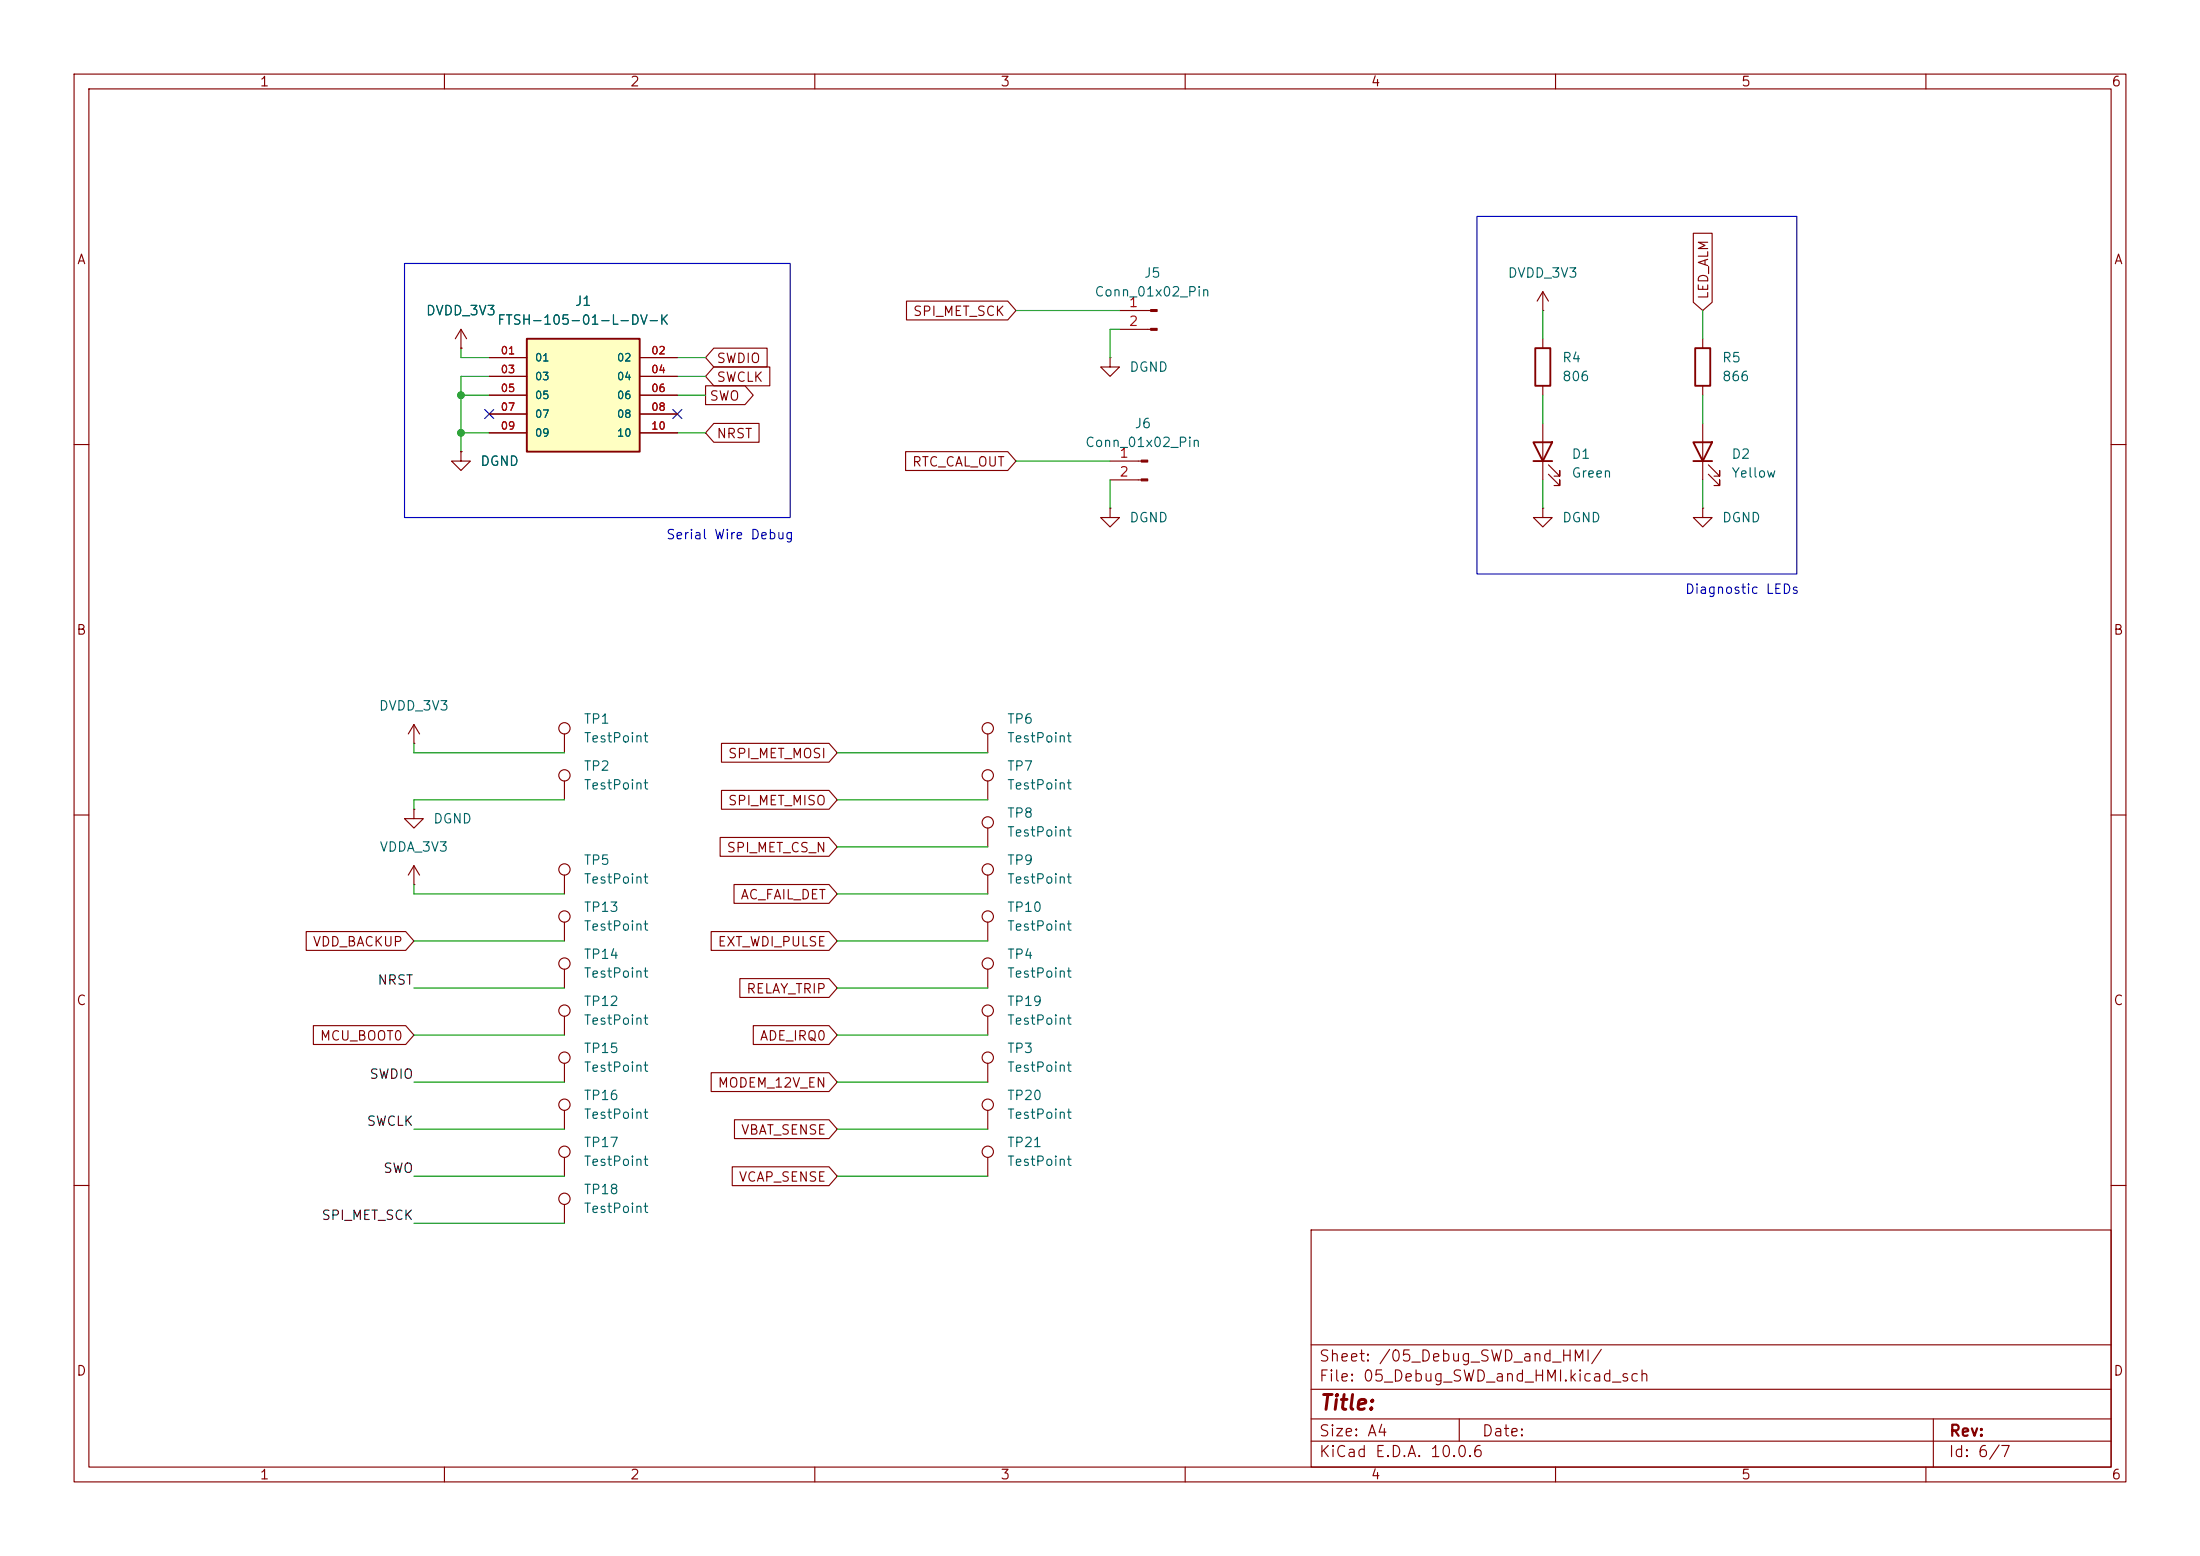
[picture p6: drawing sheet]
<svg xmlns="http://www.w3.org/2000/svg" width="297mm" height="210mm" viewBox="0 0 297 210" stroke-linecap="round" stroke-linejoin="round" font-family="sans-serif">
<g fill="none" stroke="#840000" stroke-width=".15">
<path d="M10 10h277v190h-277zM12 12h273v186h-273zM60 10v2M110 10v2M160 10v2M210 10v2M260 10v2M208.3 39.4v2.5M208.3 39.4l-.8 1.2M208.3 39.4l.7 1.2M151.1 41.9h4.2M151.1 44.5h4.2"/>
<path d="M208.3 41.9h.1M208.3 45.7v1.3M208.3 52.1v1.2M208.3 57.2v7.6M229.9 45.7v1.3M229.9 52.1v1.2M229.9 57.2v7.6M10 60h2M149.9 68.6v1.3h1.2l-1.2 1.2-1.3-1.2h1.3M149.9 68.6h.1M149.9 62.2h4.2M149.9 64.8h4.2"/>
<path d="M208.3 68.6v1.3h1.2l-1.2 1.2-1.3-1.2h1.3M208.3 68.6h.1M209 64l1.6 1.5v-.7v.7h-.8M209 62.7l1.6 1.6v-.8v.8h-.8M229.9 68.6v1.3h1.2l-1.2 1.2-1.3-1.2h1.3M229.9 68.6h.1M230.6 64l1.6 1.5v-.7v.7h-.8M230.6 62.7l1.6 1.6v-.8v.8h-.8M285 60h2M55.9 97.8v2.5M55.9 97.8l-.8 1.3M55.9 97.8l.7 1.3"/>
<path d="M76.2 99.1v2.5M10 110h2M55.9 109.2v1.3h1.2l-1.2 1.3-1.3-1.3h1.3M55.9 109.2h.1M55.9 119.4h.1M55.9 100.3h.1M55.9 116.8l-.8 1.3M55.9 116.8l.7 1.3M55.9 116.8v2.6M76.2 105.4v2.6M76.2 118.1v2.6M133.3 105.4v2.6"/>
<path d="M285 110h2M76.2 124.5v2.5M76.2 130.8v2.6M76.2 137.2v2.5M76.2 156.2v2.6M10 160h2M76.2 162.6v2.5M177 166h108v32h-108zM285 160h2M60 198v2M110 198v2M160 198v2"/>
<path d="M177 194.5h108M177 191.5h108M177 187.5h108M177 181.5h108M197 191.5v3M210 198v2M260 198v2M261 191.5v6.5"/>
<circle cx="76.2" cy="98.3" r=".76"/>
<circle cx="76.2" cy="104.6" r=".76"/>
<circle cx="76.2" cy="117.3" r=".76"/>
<circle cx="133.3" cy="104.6" r=".76"/>
<circle cx="76.2" cy="123.7" r=".76"/>
<circle cx="76.2" cy="130" r=".76"/>
<circle cx="76.2" cy="136.4" r=".76"/>
<circle cx="76.2" cy="155.4" r=".76"/>
<circle cx="76.2" cy="161.8" r=".76"/>
</g>
<g fill="#840000" stroke="#840000" stroke-width=".15">
<path d="M154.1 62.1h.8v.3h-.8z"/>
<path d="M154.1 64.6h.8v.3h-.8z"/>
<path d="M155.3 41.8h.9v.2h-.9z"/>
<path d="M155.3 44.3h.9v.3h-.9z"/>
</g>
<path d="M207 59.7h2.5l-1.2 2.5zM207.3 47h2v5.1h-2zM228.6 59.7h2.5l-1.2 2.5zM228.9 47h2v5.1h-2zM207 62.2h2.5M228.6 62.2h2.5" fill="none" stroke="#840000" stroke-width=".25"/>
<path d="M71.1 45.7h15.3v15.3h-15.3z" fill="#ffffc2"/>
<path d="M71.1 45.7h15.3v15.3h-15.3z" fill="none" stroke="#840000" stroke-width=".25"/>
<g fill="none" stroke="#840000" stroke-width=".15">
<path d="M228.6 31.5h2.5v9.3l-1.2 1.1-1.3-1.1zM62.2 47h.1M62.2 44.5l-.7 1.2M62.2 44.5l.8 1.2M62.2 44.5v2.5M66 48.3h5.1M66 50.8h5.1M66 53.3h5.1M66 55.9h5.1M66 58.4h5.1M86.4 48.3h5M86.4 50.8h5"/>
<path d="M86.4 53.3h5M86.4 55.9h5M86.4 58.4h5M95.2 52.1h5.4l1.1 1.2-1.1 1.3h-5.4zM96.4 49.5h7.5v2.6h-7.5l-1.2-1.3zM96.4 47h7.2v2.5h-7.2l-1.2-1.2zM96.4 57.1h6.1v2.6h-6.1l-1.2-1.3zM122.4 40.6h13.6l1.2 1.3-1.2 1.3h-13.6zM149.9 48.3v1.2h1.2l-1.2 1.3-1.3-1.3h1.3M149.9 48.3h.1M62.2 61v1.2h1.3l-1.3 1.3-1.2-1.3h1.2M62.2 61h.1"/>
<path d="M122.3 61h13.7l1.2 1.2-1.2 1.3h-13.7zM133.3 99.1v2.5M97.2 113h14.7l1.1 1.3-1.1 1.3h-14.7zM97.4 100.3h14.5l1.1 1.3-1.1 1.3h-14.5zM97.4 106.7h14.5l1.1 1.3-1.1 1.2h-14.5zM99.1 119.4h12.8l1.1 1.3-1.1 1.2h-12.8zM133.3 111.8v2.5M133.3 118.1v2.6M41.3 125.7h13.5l1.1 1.3-1.1 1.3h-13.5zM42.3 138.4h12.5l1.1 1.3-1.1 1.3h-12.5zM96 125.7h15.9l1.1 1.3-1.1 1.3h-15.9zM99.9 132.1h12l1.1 1.3-1.1 1.2h-12z"/>
<path d="M101.7 138.4h10.2l1.1 1.3-1.1 1.3h-10.2zM133.3 124.5v2.5M133.3 130.8v2.6M133.3 137.2v2.5M76.2 143.5v2.6M76.2 149.9v2.5M96 144.8h15.9l1.1 1.3-1.1 1.2h-15.9zM98.9 157.5h13l1.1 1.3-1.1 1.2h-13zM99.2 151.1h12.7l1.1 1.3-1.1 1.3h-12.7zM133.3 143.5v2.6M133.3 149.9v2.5M133.3 156.2v2.6"/>
<circle cx="133.3" cy="98.3" r=".76"/>
<circle cx="133.3" cy="117.3" r=".76"/>
<circle cx="133.3" cy="111" r=".76"/>
<circle cx="133.3" cy="123.7" r=".76"/>
<circle cx="133.3" cy="136.4" r=".76"/>
<circle cx="133.3" cy="130" r=".76"/>
<circle cx="76.2" cy="149.1" r=".76"/>
<circle cx="76.2" cy="142.7" r=".76"/>
<circle cx="133.3" cy="142.7" r=".76"/>
<circle cx="133.3" cy="155.4" r=".76"/>
<circle cx="133.3" cy="149.1" r=".76"/>
</g>
<g fill="none" stroke="#009600" stroke-width=".15">
<path d="M62.2 58.4h3.8M62.2 53.3h3.8M62.2 47v1.3h3.8M66 50.8h-3.8v10.2M91.4 58.4h3.8M91.4 53.3h3.8M91.4 50.8h3.8M91.4 48.3h3.8M137.2 41.9h13.9M151.1 44.5h-1.2v3.8M208.3 41.9v3.8M208.3 53.3v3.9"/>
<path d="M229.9 41.9v3.8M229.9 53.3v3.9M137.2 62.2h12.7M149.9 64.8v3.8M208.3 64.8v3.8M229.9 64.8v3.8M55.9 100.3v1.3h20.3M55.9 119.4v1.3h20.3M76.2 108h-20.3v1.2M113 101.6h20.3M113 114.3h20.3M113 108h20.3"/>
<path d="M55.9 139.7h20.3M55.9 127h20.3M55.9 133.4h20.3M113 139.7h20.3M113 127h20.3M113 120.7h20.3M113 133.4h20.3M55.9 158.8h20.3M55.9 146.1h20.3M55.9 152.4h20.3M113 158.8h20.3M113 146.1h20.3"/>
<path d="M113 152.4h20.3M55.9 165.1h20.3"/>
</g>
<path d="M65.4 55.3l1.2 1.2M66.6 55.3l-1.2 1.2M90.8 55.3l1.2 1.2M92 55.3l-1.2 1.2" fill="none" stroke="#000084" stroke-width=".15"/>
<path d="M54.6 35.6h52.1v34.3h-52.1zM199.4 29.2h43.2v48.3h-43.2z" fill="none" stroke="#0000c2" stroke-width=".15"/>
<g fill="#009600" stroke="#009600" stroke-width=".14">
<circle cx="62.2" cy="53.3" r=".46"/>
<circle cx="62.2" cy="58.4" r=".46"/>
</g>
<text font-size="2" fill="#840000" x="178" y="190.8">Title:</text>
<g font-size="1.5" fill="#840000">
<text x="178" y="184.1">Sheet: /05_Debug_SWD_and_HMI/</text>
<text x="178" y="186.8">File: 05_Debug_SWD_and_HMI.kicad_sch</text>
<text x="178" y="197">KiCad E.D.A. 10.0.6</text>
<text x="178" y="194.2">Size: A4</text>
<text x="200" y="194.2">Date:</text>
<text x="263" y="197">Id: 6/7</text>
<text x="263" y="194.2">Rev:</text>
</g>
<g font-size="1.3" fill="#840000">
<text x="35" y="12">1</text>
<text x="85" y="12">2</text>
<text x="135" y="12">3</text>
<text x="185" y="12">4</text>
<text x="235" y="12">5</text>
<text x="285" y="12">6</text>
<text x="10.3" y="36">A</text>
<text x="285.3" y="36">A</text>
<text x="230.9" y="40.5" transform="rotate(-90 230.9 40.5)">LED_ALM</text>
<text x="123.2" y="43">SPI_MET_SCK</text>
<text x="96.7" y="51.9">SWCLK</text>
<text x="96.7" y="49.3">SWDIO</text>
<text x="95.7" y="54.4">SWO</text>
<text x="96.7" y="59.5">NRST</text>
<text x="123" y="63.3">RTC_CAL_OUT</text>
<text x="10.2" y="86">B</text>
<text x="285.2" y="86">B</text>
<text x="98.2" y="102.7">SPI_MET_MOSI</text>
<text x="98.2" y="109">SPI_MET_MISO</text>
<text x="98" y="115.4">SPI_MET_CS_N</text>
<text x="99.9" y="121.7">AC_FAIL_DET</text>
<text x="42.1" y="128.1">VDD_BACKUP</text>
<text x="96.8" y="128.1">EXT_WDI_PULSE</text>
<text x="10.2" y="136">C</text>
<text x="100.7" y="134.4">RELAY_TRIP</text>
<text x="285.2" y="136">C</text>
<text x="43.1" y="140.8">MCU_BOOT0</text>
<text x="102.5" y="140.8">ADE_IRQ0</text>
<text x="96.8" y="147.1">MODEM_12V_EN</text>
<text x="99.9" y="153.5">VBAT_SENSE</text>
<text x="99.6" y="159.8">VCAP_SENSE</text>
<text x="10.2" y="186">D</text>
<text x="285.2" y="186">D</text>
<text x="35" y="200">1</text>
<text x="85" y="200">2</text>
<text x="135" y="200">3</text>
<text x="185" y="200">4</text>
<text x="235" y="200">5</text>
<text x="285" y="200">6</text>
</g>
<g font-size="1.3" fill="#006464">
<text x="77.5" y="41.6">J1</text>
<text x="147.7" y="40.3">Conn_01x02_Pin</text>
<text x="154.4" y="37.8">J5</text>
<text x="203.5" y="37.8">DVDD_3V3</text>
<text x="57.4" y="42.9">DVDD_3V3</text>
<text x="67" y="44.1">FTSH-105-01-L-DV-K</text>
<text x="152.4" y="50.5">DGND</text>
<text x="210.8" y="49.2">R4</text>
<text x="210.8" y="51.8">806</text>
<text x="232.4" y="49.2">R5</text>
<text x="232.4" y="51.8">866</text>
<text x="153.1" y="58.1">J6</text>
<text x="64.8" y="63.2">DGND</text>
<text x="146.4" y="60.7">Conn_01x02_Pin</text>
<text x="212.1" y="62.2">D1</text>
<text x="212.1" y="64.8">Green</text>
<text x="233.7" y="62.2">D2</text>
<text x="233.7" y="64.8">Yellow</text>
<text x="152.4" y="70.8">DGND</text>
<text x="210.8" y="70.8">DGND</text>
<text x="232.4" y="70.8">DGND</text>
<text x="51.1" y="96.2">DVDD_3V3</text>
<text x="78.7" y="98">TP1</text>
<text x="78.7" y="100.5">TestPoint</text>
<text x="135.9" y="98">TP6</text>
<text x="135.9" y="100.5">TestPoint</text>
<text x="78.7" y="104.3">TP2</text>
<text x="78.7" y="106.9">TestPoint</text>
<text x="135.9" y="104.3">TP7</text>
<text x="135.9" y="106.9">TestPoint</text>
<text x="58.4" y="111.5">DGND</text>
<text x="135.9" y="110.7">TP8</text>
<text x="135.9" y="113.2">TestPoint</text>
<text x="51.2" y="115.3">VDDA_3V3</text>
<text x="78.7" y="117">TP5</text>
<text x="78.7" y="119.6">TestPoint</text>
<text x="135.9" y="117">TP9</text>
<text x="135.9" y="119.6">TestPoint</text>
<text x="78.7" y="123.4">TP13</text>
<text x="78.7" y="125.9">TestPoint</text>
<text x="135.9" y="123.4">TP10</text>
<text x="135.9" y="125.9">TestPoint</text>
<text x="78.7" y="129.7">TP14</text>
<text x="135.9" y="129.7">TP4</text>
<text x="78.7" y="136.1">TP12</text>
<text x="78.7" y="132.3">TestPoint</text>
<text x="135.9" y="136.1">TP19</text>
<text x="135.9" y="132.3">TestPoint</text>
<text x="78.7" y="138.6">TestPoint</text>
<text x="78.7" y="142.4">TP15</text>
<text x="135.9" y="142.4">TP3</text>
<text x="135.9" y="138.6">TestPoint</text>
<text x="78.7" y="148.8">TP16</text>
<text x="78.7" y="145">TestPoint</text>
<text x="135.9" y="145">TestPoint</text>
<text x="135.9" y="148.8">TP20</text>
<text x="78.7" y="155.1">TP17</text>
<text x="78.7" y="151.3">TestPoint</text>
<text x="135.9" y="151.3">TestPoint</text>
<text x="135.9" y="155.1">TP21</text>
<text x="78.7" y="161.5">TP18</text>
<text x="78.7" y="157.7">TestPoint</text>
<text x="135.9" y="157.7">TestPoint</text>
<text x="78.7" y="164">TestPoint</text>
</g>
<g font-size="1.3" fill="#a90000">
<text x="152.3" y="41.8">1</text>
<text x="152.3" y="44.3">2</text>
<text x="151" y="62.1">1</text>
<text x="151" y="64.6">2</text>
</g>
<g font-size="1.3" fill="#0000c2">
<text x="89.8" y="73.1">Serial Wire Debug</text>
<text x="227.4" y="80.5">Diagnostic LEDs</text>
</g>
<g font-size="1.3" fill="#0f0f0f">
<text x="50.9" y="133.2">NRST</text>
<text x="49.8" y="145.9">SWDIO</text>
<text x="49.4" y="152.3">SWCLK</text>
<text x="51.7" y="158.6">SWO</text>
<text x="43.3" y="165">SPI_MET_SCK</text>
</g>
<g font-size="1" fill="#a90000">
<text x="67.5" y="48.1">01</text>
<text x="67.5" y="50.6">03</text>
<text x="67.5" y="53.2">05</text>
<text x="87.8" y="48.1">02</text>
<text x="87.8" y="50.6">04</text>
<text x="87.8" y="53.2">06</text>
<text x="67.5" y="55.7">07</text>
<text x="67.5" y="58.2">09</text>
<text x="87.8" y="55.7">08</text>
<text x="87.8" y="58.2">10</text>
</g>
<g font-size="1" fill="#006464">
<text x="72.1" y="49">01</text>
<text x="72.1" y="51.6">03</text>
<text x="83.2" y="49">02</text>
<text x="83.2" y="51.6">04</text>
<text x="72.1" y="54.1">05</text>
<text x="72.1" y="56.6">07</text>
<text x="72.1" y="59.2">09</text>
<text x="83.2" y="54.1">06</text>
<text x="83.2" y="56.6">08</text>
<text x="83.2" y="59.2">10</text>
</g>
</svg>
